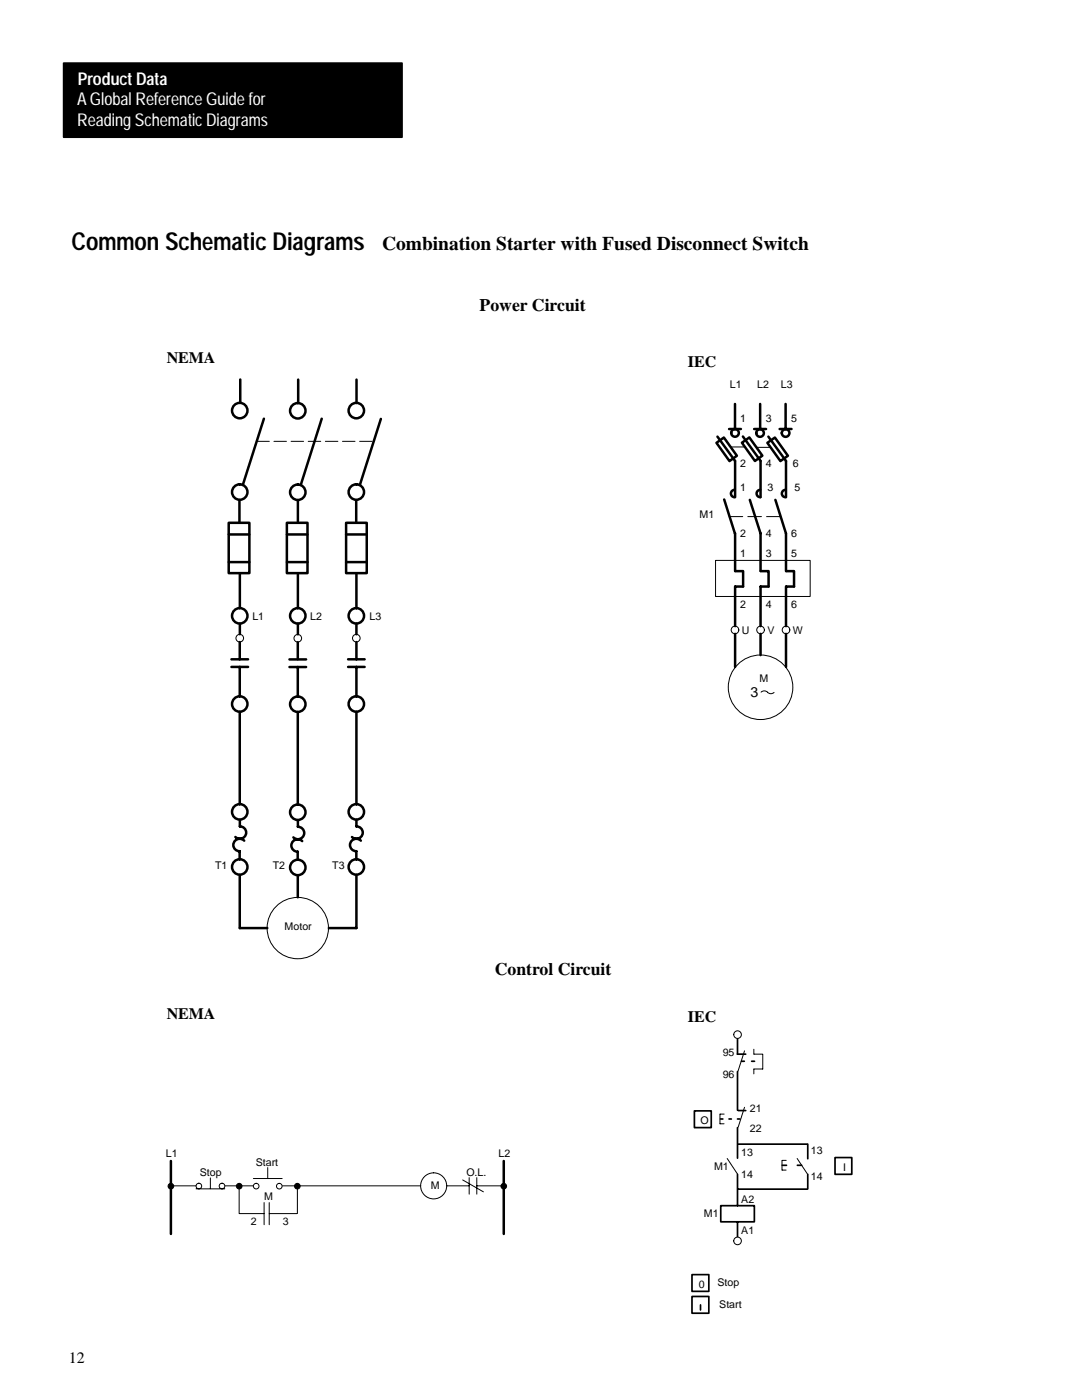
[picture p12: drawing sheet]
<svg xmlns="http://www.w3.org/2000/svg" width="216mm" height="279mm" viewBox="0 0 216 279" stroke-linecap="round" stroke-linejoin="round" font-family="sans-serif">
<path d="M12.7 12.6h67.5v14.8h-67.5z" fill-rule="evenodd" fill="#000" stroke="#000" stroke-width=".34"/>
<g fill="none" stroke="#000" stroke-width=".5">
<path d="M71.1 96.7a1.54 1.54 0 0 0-1.4 2.1 1.54 1.54 0 0 0 2.5 .4 1.54 1.54 0 0 0-.6-2.5h-.5M45.6 104.3h4.2v10.1h-4.2zM47.9 114.4v6.9M57.2 104.3h4.2v10.1h-4.2zM59.4 114.4v6.9M69.1 104.3h4.1v10.1h-4.1zM71.1 114.4v6.9M46.2 131.6h3.3M46.2 133.1h3.3M47.8 128.1v3.5M47.8 133.1v5.9M47.9 124.4v2.2"/>
<path d="M57.8 131.6h3.3M57.8 133.1h3.3M59.4 128.2v3.4M59.4 133.1v5.9M59.4 124.4v2.2M69.5 131.6h3.3M69.5 133.1h3.3M71.1 121.4a1.54 1.54 0 0 0-1.4 2.1 1.54 1.54 0 0 0 2.5 .4 1.54 1.54 0 0 0-.6-2.5h-.5M71.1 133.1v5.9a1.54 1.54 0 0 1 1.4 2.1 1.54 1.54 0 0 1-2.5 .4 1.54 1.54 0 0 1 .6-2.5h.5M71.1 124.4v2.2M71.1 128.1v3.5M47.8 142v18.5"/>
<path d="M59.4 142.1v18.5M71.1 142v18.5a1.54 1.54 0 0 1 1.4 2.2 1.54 1.54 0 0 1-2.5 .4 1.54 1.54 0 0 1 .6-2.5l.5-.1M47.8 174.6l.1 10.6h5.4M47.9 163.6v1.3a1.25 1.25 0 0 1 1.1 1.8 1.25 1.25 0 0 1-2 .3M48.7 167.8a1.25 1.25 0 0 0-2 .3 1.25 1.25 0 0 0 1.1 1.8v1.6M59.4 174.7v4.4M59.4 163.7v1.3a1.25 1.25 0 0 1 1.2 1.7 1.25 1.25 0 0 1-2.1 .4M60.3 167.9a1.25 1.25 0 0 0-2.1 .3 1.25 1.25 0 0 0 1.2 1.8v1.6M71.1 171.5a1.54 1.54 0 0 0-1.4 2.1 1.54 1.54 0 0 0 2.5 .5 1.54 1.54 0 0 0-.6-2.5l-.5-.1M71.1 163.6v1.3a1.25 1.25 0 0 1 1.2 1.7 1.25 1.25 0 0 1-2.1 .4M71.1 174.6v10.6M72 167.8a1.25 1.25 0 0 0-2.1 .3 1.25 1.25 0 0 0 1.2 1.8v1.6"/>
<path d="M65.6 185.2h5.5"/>
<circle cx="47.8" cy="98.2" r="1.54"/>
<circle cx="47.8" cy="81.9" r="1.54"/>
<circle cx="59.4" cy="82" r="1.54"/>
<circle cx="59.4" cy="98.2" r="1.54"/>
<circle cx="71.1" cy="81.9" r="1.54"/>
<circle cx="47.8" cy="122.9" r="1.54"/>
<circle cx="59.4" cy="122.9" r="1.54"/>
<circle cx="47.8" cy="140.5" r="1.54"/>
<circle cx="59.4" cy="140.5" r="1.54"/>
<circle cx="47.8" cy="162" r="1.54"/>
<circle cx="47.8" cy="173" r="1.54"/>
<circle cx="59.4" cy="173.1" r="1.54"/>
<circle cx="59.4" cy="162.1" r="1.54"/>
</g>
<g fill="none" stroke="#000" stroke-width=".2">
<path d="M59.4 126.6a.76 .76 0 0 0-.7 1.1 .76 .76 0 0 0 1.3 .2 .76 .76 0 0 0-.3-1.2l-.3-.1M71.1 126.6a.76 .76 0 0 0-.7 1 .76 .76 0 0 0 1.2 .3 .76 .76 0 0 0-.2-1.2l-.3-.1M148.6 221l-1.3 3.9M159.1 231.2l2 3.1"/>
<circle cx="47.9" cy="127.4" r=".75"/>
<circle cx="59.4" cy="185.2" r="6.1"/>
</g>
<path d="M147.2 213.9v7.7M138.6 221.7h3.3v3.3h-3.3zM147.2 225v6.1M147.2 234.4v6.2M147.2 237.3h13.9M147.3 221.6h1.5M166.6 231h3.4v3.4h-3.4zM138.1 258.7h3.3v3.4h-3.3zM138.1 254.4h3.3v3.3h-3.3zM143.8 240.6h6.7v3.2h-6.7zM147.2 243.8v3.1" fill="none" stroke="#000" stroke-width=".34"/>
<circle cx="147.2" cy="206.5" r=".76" fill="#fff"/>
<g fill="none" stroke="#000" stroke-width=".2">
<path d="M143.7 222.3v2h.8M143.7 222.3h.8M156 231.6v1.9M156.1 233.5h.8M156.1 231.6h.8"/>
<circle cx="147.2" cy="206.5" r=".76"/>
</g>
<path d="M147.2 228.3h13.9" fill="none" stroke="#000" stroke-width=".34"/>
<path d="M147.6 223.3h-3.9" fill="none" stroke="#000" stroke-width=".34" stroke-dasharray=".5 1.2"/>
<path d="M160 232.6h-3.9" fill="none" stroke="#000" stroke-width=".34" stroke-dasharray=".9 2.2"/>
<circle cx="147.2" cy="247.6" r=".76" fill="#fff"/>
<g fill="none" stroke="#000" stroke-width=".2">
<path d="M142.8 111.8h18.9v7.2h-18.9zM151.9 138.1l.6-.2 1.1 .5h.5l.4-.2M148.6 209.7l-1.3 4.1M150.4 209.4v1M150.4 213.4v.9M150.5 210.4h1.7v3l-1.8-.1M34.1 236.7h5M39.1 237.3h5.8M42 235.1v2.1M44.9 236.7h5.6M47.7 236.7v5.4M50.6 235.2h5.7"/>
<path d="M53.4 233v2.2M56.4 236.7h27.6M59.3 236.7v5.4M89.2 236.7h4.4M92.3 235.5l4.2 2.4M93.6 235v3.3M95.1 235v3.3M95.1 236.7h5.4M145.1 231.2l2 3.1M47.7 242.2h5M52.7 240v4.4M53.7 242.2h5.6"/>
<path d="M53.7 240v4.4"/>
<circle cx="146.7" cy="125.7" r=".76"/>
<circle cx="151.8" cy="125.7" r=".76"/>
<circle cx="151.8" cy="137.2" r="6.4"/>
<circle cx="156.8" cy="125.7" r=".76"/>
<circle cx="39.7" cy="236.7" r=".56"/>
<circle cx="44.3" cy="236.7" r=".56"/>
<circle cx="51.1" cy="236.7" r=".56"/>
<circle cx="55.7" cy="236.7" r=".56"/>
<circle cx="86.5" cy="236.7" r="2.6"/>
<circle cx="147.2" cy="247.6" r=".76"/>
</g>
<path d="M147.1 210.4h1.7M147.2 207.3v3.1M161.2 228.3v3M161.2 234.4v2.9M139.8 260.4v1" fill="none" stroke="#000" stroke-width=".34"/>
<path d="M147.9 211.8h2.7" fill="none" stroke="#000" stroke-width=".34" stroke-dasharray=".6 1.5"/>
<g fill="none" stroke="#000" stroke-width=".5">
<path d="M47.9 75.7v4.7M59.5 75.8v4.6M71.1 75.8v4.6M47.8 99.8v4.5M52.7 83.6l-4.2 13.2M59.4 99.8v4.5M64.2 83.6l-4.2 13.2M71.1 99.8v4.5M76 83.6l-4.2 13.2M143 88.4l1.4-1.1 2.6 3.7-1.4 1zM143.2 87.1l3.5 4.9v7.2M144.5 99.7l2.1 6.8"/>
<path d="M145.5 85.6h2.3M146.6 97.8a.73 .73 0 0 0-.8 .7 .73 .73 0 0 0 .8 .7M146.7 80.6v5.1M148 88.4l1.5-1.1 2.6 3.6-1.5 1.1zM148.2 87.1l3.6 4.9v7.2M149.6 99.8l2.1 6.6M150.5 85.6h2.4M151.7 80.6v5.1M151.7 97.8a.73 .73 0 0 0-.7 .7 .73 .73 0 0 0 .7 .7M153.1 88.4l1.5-1.1 2.6 3.7-1.5 1zM153.3 87.1l3.5 4.9v7.2M154.7 99.8l2.1 6.6"/>
<path d="M155.6 85.6h2.3M156.7 97.8a.73 .73 0 0 0-.7 .7 .73 .73 0 0 0 .7 .7M156.8 80.6v5.1M45.6 112.2h4.2M45.6 106.7h4.2M57.2 112.2h4.2M57.2 106.7h4.2M69.1 112.2h4.1M69.1 106.7h4.1M146.7 106.4v7.6M146.7 117.1v7.9M146.7 114h1.6v3.1h-1.6"/>
<path d="M151.8 106.5v7.5M151.8 117.1v7.9M151.8 114h1.6v3.1h-1.6M156.8 106.5v7.5M156.8 117.1v7.9M156.9 114h1.5v3.1h-1.5M146.7 126.5v6.6M151.8 126.5v4.2M156.8 126.5v6.6M34.1 231.7v14.6M100.5 231.7v14.6"/>
<circle cx="146.7" cy="86.4" r=".76"/>
<circle cx="151.7" cy="86.4" r=".76"/>
<circle cx="156.8" cy="86.4" r=".76"/>
</g>
<path d="M145.5 103.1h10.2" fill="none" stroke="#000" stroke-width=".2" stroke-dasharray="2.7 1"/>
<path d="M51.2 88.1h23.2" fill="none" stroke="#000" stroke-width=".2" stroke-dasharray="2.5 .9"/>
<path d="M145.8 89.2h2.8M151 89.3h2.8" fill="none" stroke="#000" stroke-width=".2" stroke-dasharray="2.8 1"/>
<g fill="#000" stroke="#000" stroke-width=".2">
<circle cx="34.1" cy="236.7" r=".56"/>
<circle cx="47.7" cy="236.7" r=".56"/>
<circle cx="59.3" cy="236.7" r=".56"/>
<circle cx="100.5" cy="236.7" r=".56"/>
</g>
<text font-size="4.9" x="14.2" y="49.9">Common Schematic Diagrams</text>
<text font-size="3.9" x="76.2" y="49.9">Combination Starter with Fused Disconnect Switch</text>
<g font-size="3.5" fill="#fff">
<text x="15.5" y="17">Product Data</text>
<text x="15.4" y="20.9">A Global Reference Guide for</text>
<text x="15.4" y="25.1">Reading Schematic Diagrams</text>
</g>
<g font-size="3.5">
<text x="95.7" y="62.1">Power Circuit</text>
<text x="98.7" y="194.6">Control Circuit</text>
</g>
<g font-size="3.2">
<text x="33.3" y="72.5">NEMA</text>
<text x="137.3" y="73.2">IEC</text>
<text x="33.3" y="203.4">NEMA</text>
<text x="137.3" y="204">IEC</text>
<text x="13.7" y="272.1">12</text>
</g>
<text font-size="2.8" x="149.7" y="139.2">3</text>
<g font-size="2.1">
<text x="145.7" y="77.3">L1</text>
<text x="151.1" y="77.3">L2</text>
<text x="155.8" y="77.3">L3</text>
<text x="147.7" y="84.1">1</text>
<text x="152.8" y="84.1">3</text>
<text x="157.9" y="84.1">5</text>
<text x="147.7" y="93.3">2</text>
<text x="152.8" y="93.3">4</text>
<text x="158.2" y="93.3">6</text>
<text x="147.7" y="98">1</text>
<text x="153.1" y="98">3</text>
<text x="158.5" y="98">5</text>
<text x="139.6" y="103.3">M1</text>
<text x="147.7" y="107.2">2</text>
<text x="152.8" y="107.2">4</text>
<text x="157.9" y="107.2">6</text>
<text x="147.7" y="111.2">1</text>
<text x="152.8" y="111.2">3</text>
<text x="157.9" y="111.2">5</text>
<text x="50.4" y="123.6">L1</text>
<text x="61.9" y="123.6">L2</text>
<text x="73.8" y="123.6">L3</text>
<text x="147.7" y="121.4">2</text>
<text x="152.8" y="121.4">4</text>
<text x="157.9" y="121.4">6</text>
<text x="148" y="126.5">U</text>
<text x="153.1" y="126.5">V</text>
<text x="158.2" y="126.5">W</text>
<text x="151.6" y="136.1">M</text>
<text x="42.9" y="173.5">T1</text>
<text x="54.4" y="173.5">T2</text>
<text x="66.3" y="173.5">T3</text>
<text x="56.8" y="185.7">Motor</text>
<text x="144.2" y="210.7">95</text>
<text x="144.2" y="215.1">96</text>
<text x="149.6" y="221.9">21</text>
<text x="139.8" y="224.3">O</text>
<text x="149.6" y="225.9">22</text>
<text x="33.1" y="230.9">L1</text>
<text x="51" y="232.6">Start</text>
<text x="99.5" y="230.9">L2</text>
<text x="142.5" y="233.4">M1</text>
<text x="147.9" y="230.7">13</text>
<text x="161.8" y="230.4">13</text>
<text x="168.3" y="233.7">I</text>
<text x="39.9" y="234.7">Stop</text>
<text x="52.7" y="239.4">M</text>
<text x="85.9" y="237.4">M</text>
<text x="93.1" y="234.7">O.L.</text>
<text x="147.9" y="235.1">14</text>
<text x="161.8" y="235.4">14</text>
<text x="50" y="244.5">2</text>
<text x="56.5" y="244.5">3</text>
<text x="140.5" y="242.9">M1</text>
<text x="147.9" y="240.2">A2</text>
<text x="147.9" y="246.3">A1</text>
<text x="139.4" y="257">0</text>
<text x="143.2" y="256.7">Stop</text>
<text x="143.5" y="261.1">Start</text>
</g>
</svg>
